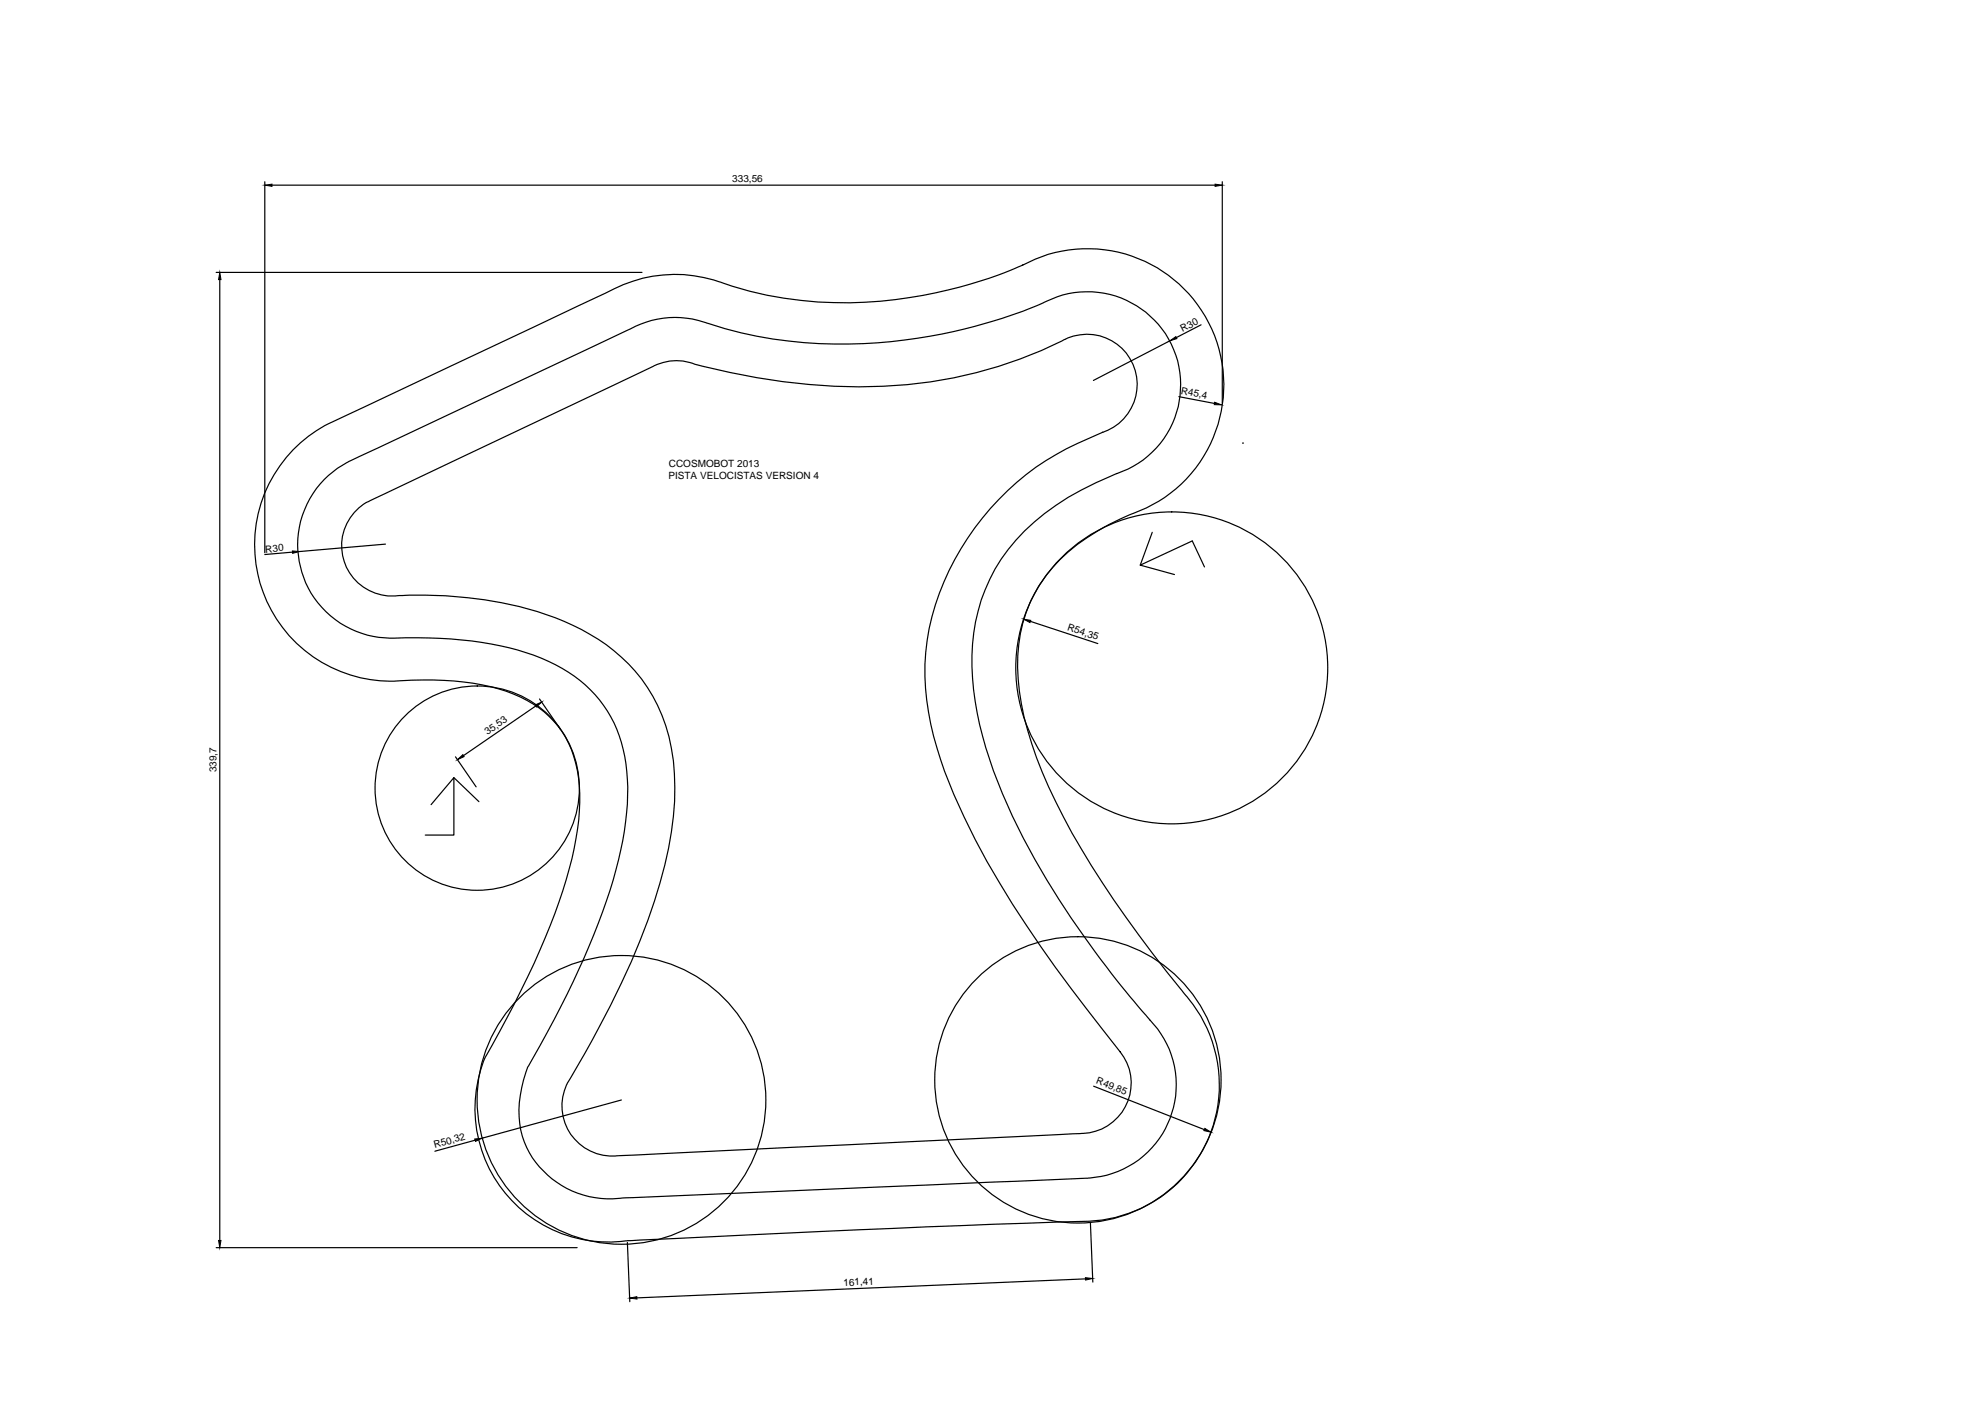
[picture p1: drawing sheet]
<svg xmlns="http://www.w3.org/2000/svg" width="420mm" height="297mm" viewBox="0 0 420 297" stroke-linecap="round" stroke-linejoin="round" font-family="sans-serif">
<!-- layer: 0 -->
<g fill="none" stroke="#000" stroke-width=".25">
<path d="M56 38.5v78.4M57.5 39.2h199.6M258.6 38.5v46.8M45.7 57.6h90.1M46.5 59.2v203.2M216.4 56.1a94.7 94.7 0 0 1-46.9 7.5 73.1 73.1 0 0 1-17.5-4 29.2 29.2 0 0 0-24 2.5l-55.1 26a29.3 29.3 0 0 0-18.3 20.5 28.8 28.8 0 0 0 30 35.4 60 60 0 0 1 22.5 2.2 21.4 21.4 0 0 1 13.8 12.4 33.3 33.3 0 0 1 1.3 16.8 106.1 106.1 0 0 1-9.2 28.4 319.7 319.7 0 0 1-10.5 20.2 28.3 28.3 0 0 0 30.5 38.5l63.1-2.9 34.2-1.2a28.9 28.9 0 0 0 25.6-18.1 28.9 28.9 0 0 0-5.8-30.7 224.5 224.5 0 0 1-25.1-36.7 84.4 84.4 0 0 1-8.9-24 36.2 36.2 0 0 1 1.8-21.3 33.3 33.3 0 0 1 14.3-15.2l2.3-1.4 3.9-1.8a28.9 28.9 0 0 0 20.5-27.1 28.9 28.9 0 0 0-19.4-27.9 28.8 28.8 0 0 0-23.1 1.9M247.5 72.1l-16.2 8.4M254.1 68.7l-5.3 2.7M249.4 83.9l7.5 1.5M262.9 93.7h.1M61.9 116.8l-5.9 .5M68.6 101.4a23.9 23.9 0 0 1 7.5-4.9l56.4-26.5a20.2 20.2 0 0 1 17.5-1.5 96.2 96.2 0 0 0 46.7 2.6 101.5 101.5 0 0 0 24.2-7.1 19.8 19.8 0 0 1 27.4 9.9 19.8 19.8 0 0 1-12.3 26.4 55.4 55.4 0 0 0-21.1 14 37.4 37.4 0 0 0-9.3 26.7 72.7 72.7 0 0 0 6.5 26.9 177.6 177.6 0 0 0 23 38.1l7.7 9.2a19.8 19.8 0 0 1 4.7 21.4 19.8 19.8 0 0 1-17.8 12.7l-95.8 4.1a45.5 45.5 0 0 1-8 0 18.6 18.6 0 0 1-16-20.1 19.9 19.9 0 0 1 2.7-9.2 188.5 188.5 0 0 0 17.1-37.9 62.5 62.5 0 0 0 2.9-22.9 27 27 0 0 0-16.6-23.4 62.4 62.4 0 0 0-22.9-4.8l-7.2-.2a20.3 20.3 0 0 1-21.2-11.6 19.7 19.7 0 0 1 3.9-21.9z"/>
<path d="M74.9 108.4a11.6 11.6 0 0 1 4.4-3l58.8-27.9a10.6 10.6 0 0 1 9.1-.4 127.7 127.7 0 0 0 49.7 3.7 87.1 87.1 0 0 0 29-9.3 10.7 10.7 0 0 1 14.1 6.2 10.7 10.7 0 0 1-6.9 13.8 60.7 60.7 0 0 0-19.9 12.3 55.6 55.6 0 0 0-17.4 34.2 58.8 58.8 0 0 0 4 25.2 170.4 170.4 0 0 0 20.3 37 653.7 653.7 0 0 0 17.7 23.5 10.7 10.7 0 0 1-9.3 16.1l-97.2 4.7a10.6 10.6 0 0 1-10.7-4.7 10.6 10.6 0 0 1 .1-11.7 233.3 233.3 0 0 0 14.7-29.1 92.9 92.9 0 0 0 7.3-29.4 40.9 40.9 0 0 0-4.6-22.3 37.8 37.8 0 0 0-18.7-15.8 80.6 80.6 0 0 0-29.4-5.6l-4.2 .1a16.5 16.5 0 0 1-6.4-.5 10.6 10.6 0 0 1-4.5-17.1zM81.5 115.1l-18.1 1.6M243.8 112.6l-2.6 7M254.8 119.9l-2.6-5.5-11 5.2 7.3 2M218 131.5l14.3 4.7M113.3 149.4l-15.2 10.5M114.1 147.9l4.4 6.4M91.2 170.2l4.8-5.7v12.2h-6M96 164.5l5.3 5.1M96.4 160.1l4.3 6.4M131.5 232.7l-29.5 8.1M231.4 229.8l23.4 9.2"/>
<path d="M100.5 241.2l-8.5 2.4M230.7 258.7l.5 12.5M45.7 264h76.4M132.7 262.9l.5 12.5M229.7 270.6l-94.9 4"/>
<circle cx="247.9" cy="141.3" r="33"/>
<circle cx="101" cy="166.7" r="21.6"/>
<circle cx="131.5" cy="232.7" r="30.5"/>
<circle cx="228" cy="228.5" r="30.3"/>
</g>
<g fill="#000" stroke="#000" stroke-width=".21">
<path d="M56 39.2l1.5-.2v.4zM257.1 39l1.5 .2-1.5 .2zM46.5 57.6l.3 1.6h-.6zM247.5 72.1l1.3-.9 .2 .4zM257 85.1l1.4 .6-1.5-.1zM61.9 116.6l1.5 .1-1.5 .4zM216.5 131l1.6 .2-.2 .5zM96.8 160.7l1.1-1 .3 .4zM113.2 149.2l1.4-.7-1.1 1.1zM254.9 238.7l1.3 .8-1.5-.3zM100.4 241l1.6-.2-1.4 .7zM46.2 262.4h.6l-.3 1.6z"/>
<path d="M133.2 274.6l1.5-.3 .1 .5zM229.6 270.3l1.6 .2-1.5 .3z"/>
</g>
<g font-size="2.1">
<text x="154.9" y="38.5">333,56</text>
<text x="250.2" y="70.3" transform="rotate(-27 250.2 70.3)">R30</text>
<text x="249.7" y="83.3" transform="rotate(11 249.7 83.3)">R45,4</text>
<text x="141.4" y="101.4">PISTA VELOCISTAS VERSION 4</text>
<text x="141.5" y="98.9">CCOSMOBOT 2013</text>
<text x="56.2" y="116.9" transform="rotate(-5 56.2 116.9)">R30</text>
<text x="225.7" y="133.3" transform="rotate(18 225.7 133.3)">R54,35</text>
<text x="103.1" y="155.5" transform="rotate(-35 103.1 155.5)">35,53</text>
<text x="45.8" y="163.4" transform="rotate(-90 45.8 163.4)">339,7</text>
<text x="231.8" y="229.2" transform="rotate(21 231.8 229.2)">R49,85</text>
<text x="92" y="242.9" transform="rotate(-15 92 242.9)">R50,32</text>
<text x="178.4" y="272" transform="rotate(-2 178.4 272)">161,41</text>
</g>
</svg>
